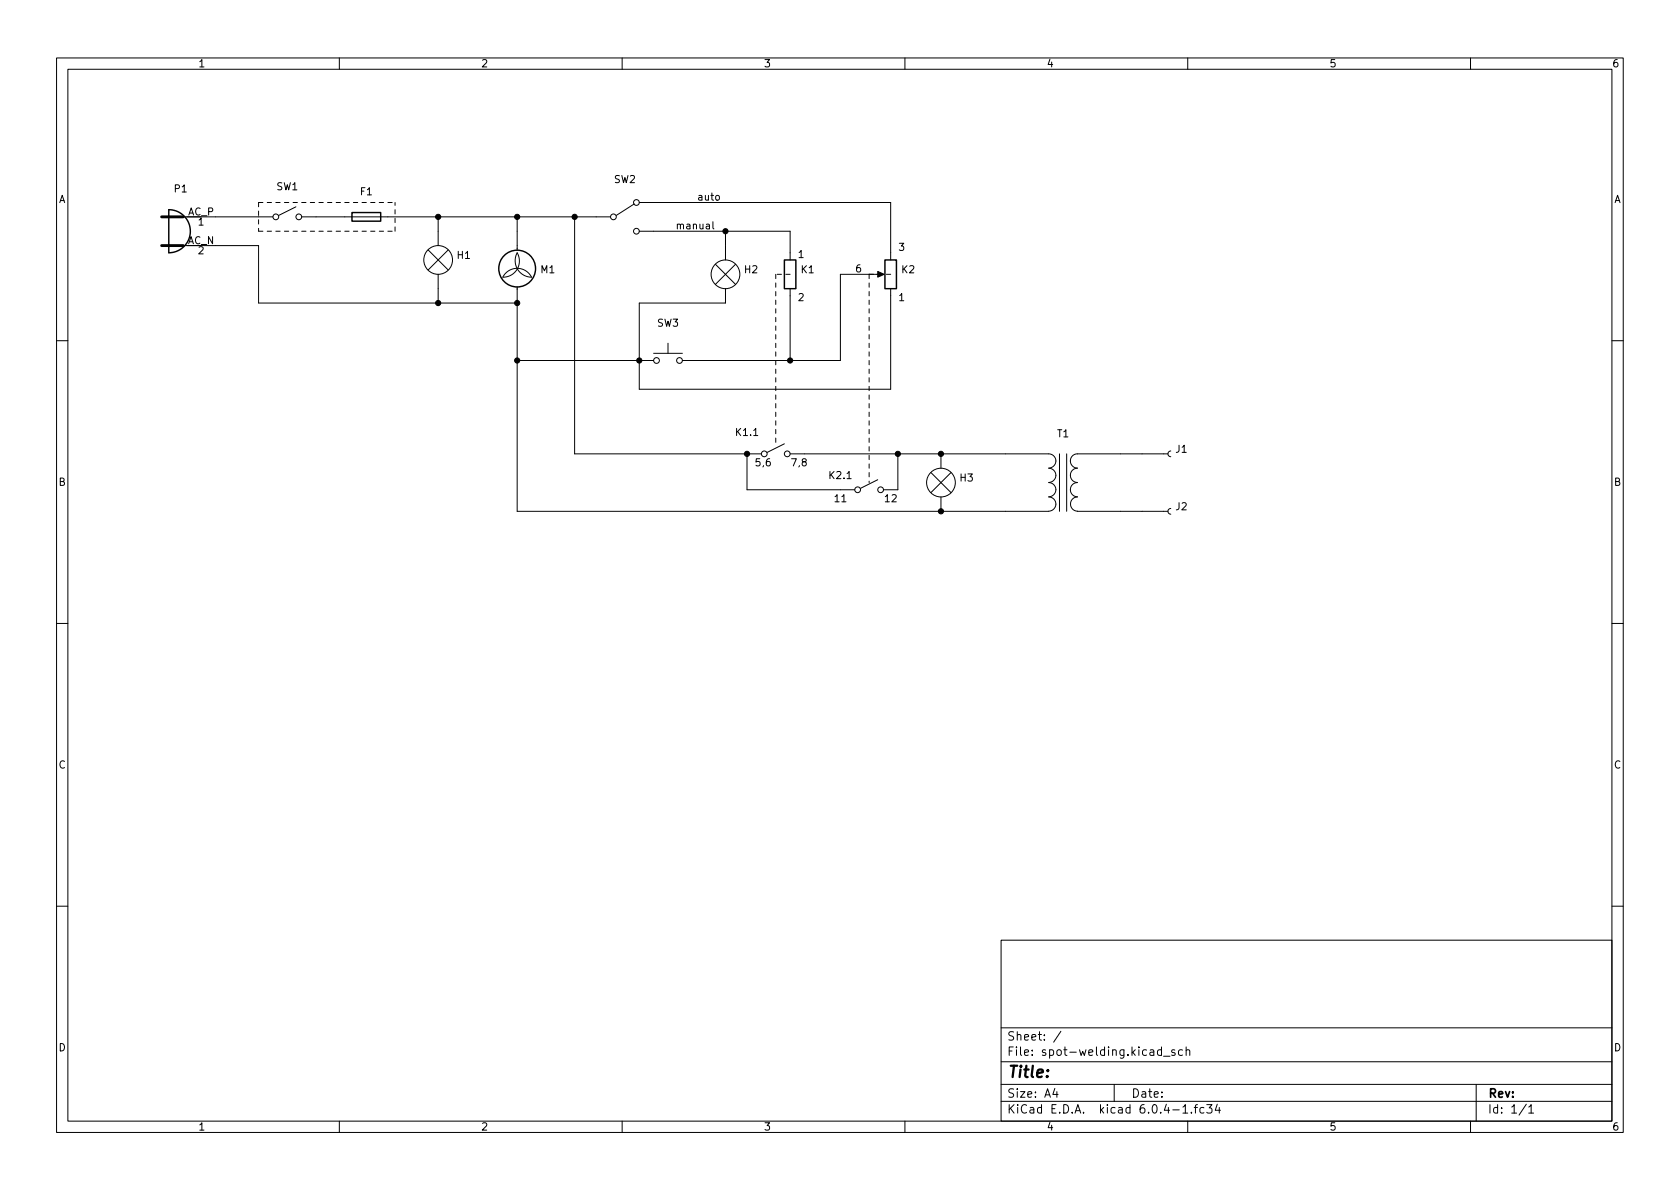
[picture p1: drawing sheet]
<svg xmlns="http://www.w3.org/2000/svg" width="297mm" height="210mm" viewBox="0 0 297 210" stroke-linecap="round" stroke-linejoin="round" font-family="sans-serif">
<g fill="none" stroke="#000" stroke-width=".18">
<path d="M10 10.2h277v190.1h-277zM12 12.2h273v186.1h-273zM60 10.2v2M110 10.2v2M160 10.2v2M210 10.2v2M260 10.2v2M32.4 38.3h15.9M52.3 36.6l-3 1.5M53.3 38.3h54.6M77.5 38.3v5.1M91.4 38.3v5.9"/>
<path d="M101.6 38.3v42h33M112.1 36.1l-3.1 2M113 35.8h44.5v10.2M126 39.2v1.1l.2 .2M126.7 34.6h.3l.2 .2v.4l-.2 .2-.3-.1-.2-.1zM32.4 43.4h13.3v10.2h45.7M75.7 44.2l3.5 3.5M77.5 48.5v5.1M79.2 44.2l-3.5 3.5M91.4 50.7v39.7h94M91.4 44.7a2.87 2.87 0 0 1-2.5 4.3 2.84 2.84 0 0 1 2.5-1.6 2.84 2.84 0 0 1 2.6 1.6 2.92 2.92 0 0 1-2.6-4.3zM113 40.9h26.7v5.1"/>
<path d="M126.5 46.7l3.5 3.6M128.3 40.9v5.1M128.3 51v2.6h-15.3v15.2h44.5v-17.8M130 46.7l-3.5 3.6M139.7 51v12.7M156 48.5h-7.4v15.2h-28M10 60.2h2M91.4 63.7h24.2M115.6 62.5h5M118.1 60.7v1.8M138.7 78.5l-3.1 1.5M207 79.8l-.3 .1-.2 .4 .2 .3 .3 .2"/>
<path d="M285 60.2h2M132.1 80.3v6.3h19M139.7 80.3h45.7a1.27 1.27 0 0 1 1.3 1.2 1.27 1.27 0 0 1-1.3 1.3 1.26 1.26 0 0 1 1.3 1.3 1.26 1.26 0 0 1-1.3 1.2M148.8 88.7h.8M155.2 84.8l-3.1 1.6M158.7 80.3v6.3h-2.5M164.6 83.6l3.5 3.5M166.4 80.3v2.5M166.4 87.9v2.5M168.1 83.6l-3.5 3.5M185.4 85.3a1.27 1.27 0 0 1 1.3 1.3 1.27 1.27 0 0 1-1.3 1.3 1.26 1.26 0 0 1 1.3 1.2 1.26 1.26 0 0 1-1.3 1.3M187.3 80.3v10.1"/>
<path d="M188.6 80.3v10.1M190.5 85.3a1.26 1.26 0 0 0-1.2 1.3 1.26 1.26 0 0 0 1.2 1.3 1.27 1.27 0 0 0-1.2 1.2 1.27 1.27 0 0 0 1.2 1.3M190.5 90.4h16M206.5 80.3h-16a1.27 1.27 0 0 0-1.2 1.2 1.27 1.27 0 0 0 1.2 1.3 1.26 1.26 0 0 0-1.2 1.3 1.26 1.26 0 0 0 1.2 1.2M207 89.9l-.3 .2-.2 .3 .2 .4 .3 .1M10 110.2h2M285 110.2h2M10 160.2h2M177 166.3h108v32h-108zM285 160.2h2M60 198.3v2M110 198.3v2"/>
<path d="M160 198.3v2M177 194.8h108M177 191.8h108M177 187.8h108M177 181.8h108M186.5 192.5l-.4 1h1M186.9 193v1M187.6 182.4l-1.3 1.9M197 191.8v3M205.4 185.7l-.5-.1-.3 .3v.4l.2 .3h.6M205.4 185.1v1.5M205.7 186.8h1.2"/>
<path d="M207.7 185.7l-.3-.1-.3 .2 .1 .3 .5 .1v.4h-.6M209.1 185.7l-.5-.1-.2 .3v.4l.1 .3h.6M209.1 195.8l.5-.5v1.5M209.1 196.8h.9M209.7 185.8l.2-.2 .4 .1 .1 .9M209.7 185.1v1.5M210 198.3v2M210.6 196.7v.1M211.1 195.8h.6M211.7 195.3l-.3 .2v1.3M212.9 195.9l-.5-.1-.3 .3v.4l.2 .3h.6M213.4 195.3h.9l-.5 .6 .4 .1v.7l-.2 .1h-.4l-.2-.1"/>
<path d="M215.2 195.3l-.3 1h.9M215.6 195.8v1M260 198.3v2M261 191.8v6.5M269.9 195.3l-1.3 1.9M270.3 195.8l.4-.5v1.5M270.3 196.8h.9"/>
<circle cx="48.8" cy="38.3" r=".51"/>
<circle cx="52.8" cy="38.3" r=".51"/>
<circle cx="108.5" cy="38.3" r=".51"/>
<circle cx="112.5" cy="35.8" r=".51"/>
<circle cx="77.5" cy="46" r="2.54"/>
<circle cx="112.5" cy="40.9" r=".51"/>
<circle cx="128.3" cy="48.5" r="2.54"/>
<circle cx="116.1" cy="63.7" r=".51"/>
<circle cx="120.1" cy="63.7" r=".51"/>
<circle cx="135.1" cy="80.3" r=".51"/>
<circle cx="139.2" cy="80.3" r=".51"/>
<circle cx="151.6" cy="86.6" r=".51"/>
<circle cx="155.7" cy="86.6" r=".51"/>
<circle cx="166.4" cy="85.3" r="2.54"/>
</g>
<g fill="none" stroke="#000" stroke-width=".25">
<path d="M29.9 37.1a3.8 3.8 0 0 1 3.8 3.8 3.8 3.8 0 0 1-3.8 3.8zM62.2 37.6h5.1v1.5h-5.1zM138.7 46h2v5h-2zM156.5 46h2v5h-2z"/>
<circle cx="91.4" cy="47.5" r="3.3"/>
</g>
<g fill="#000" stroke="#000" stroke-width=".18">
<path d="M155.2 48l1.1 .5-1.1 .5z"/>
<circle cx="77.5" cy="38.3" r=".46"/>
<circle cx="91.4" cy="38.3" r=".46"/>
<circle cx="101.6" cy="38.3" r=".46"/>
<circle cx="77.5" cy="53.6" r=".46"/>
<circle cx="91.4" cy="53.6" r=".46"/>
<circle cx="128.3" cy="40.9" r=".46"/>
<circle cx="91.4" cy="63.7" r=".46"/>
<circle cx="113" cy="63.7" r=".46"/>
<circle cx="139.7" cy="63.7" r=".46"/>
<circle cx="132.1" cy="80.3" r=".46"/>
<circle cx="158.7" cy="80.3" r=".46"/>
<circle cx="166.4" cy="90.4" r=".46"/>
<circle cx="166.4" cy="80.3" r=".46"/>
</g>
<path d="M28.6 38.3h3.8M28.6 43.4h3.8" fill="none" stroke="#000" stroke-width=".51"/>
<path d="M45.7 35.8v5.1M45.7 35.8h24.1M45.7 40.9h24.1M69.8 40.9v-5.1M137.2 48.5v30.5M139.7 48.5h-2.5M153.7 48.5v36.8M157.5 48.5h-3.8" fill="none" stroke="#000" stroke-width=".18" stroke-dasharray=".8 .8"/>
<text font-size="2.8" x="178" y="190.6">Title:</text>
<g font-size="2.1">
<text x="178" y="184">Sheet: /</text>
<text x="178" y="186.7">File: spot-welding.kicad_sch</text>
<text x="178" y="196.9">KiCad E.D.A. kicad 6.0.4-1.fc34</text>
<text x="178" y="194.1">Size: A4</text>
<text x="200" y="194.1">Date:</text>
<text x="263" y="194.1">Rev:</text>
<text x="263" y="196.9">Id: 1/1</text>
</g>
<g font-size="1.8">
<text x="35" y="11.9">1</text>
<text x="85" y="11.9">2</text>
<text x="135" y="11.9">3</text>
<text x="185" y="11.9">4</text>
<text x="235" y="11.9">5</text>
<text x="285" y="11.9">6</text>
<text x="10.3" y="35.9">A</text>
<text x="30.9" y="34">P1</text>
<text x="48.9" y="33.6">SW1</text>
<text x="63.7" y="34.5">F1</text>
<text x="108.6" y="32.4">SW2</text>
<text x="123.2" y="35.5">auto</text>
<text x="285.3" y="35.9">A</text>
<text x="33.2" y="38.1">AC_P</text>
<text x="35.1" y="39.9">1</text>
<text x="119.4" y="40.5">manual</text>
<text x="33.2" y="43.2">AC_N</text>
<text x="35.1" y="45">2</text>
<text x="80.9" y="45.8">H1</text>
<text x="141" y="45.6">1</text>
<text x="158.7" y="44.3">3</text>
<text x="95.6" y="48.3">M1</text>
<text x="131.7" y="48.3">H2</text>
<text x="141" y="53.2">2</text>
<text x="141.7" y="48.3">K1</text>
<text x="151.1" y="48.2">6</text>
<text x="158.7" y="53.2">1</text>
<text x="159.4" y="48.3">K2</text>
<text x="116.2" y="57.8">SW3</text>
<text x="130.2" y="77.1">K1.1</text>
<text x="186.9" y="77.3">T1</text>
<text x="133.3" y="82.4">5,6</text>
<text x="139.7" y="82.4">7,8</text>
<text x="207.9" y="80.1">J1</text>
<text x="10.3" y="85.9">B</text>
<text x="146.7" y="84.7">K2.1</text>
<text x="147.3" y="88.8">11</text>
<text x="156.2" y="88.8">12</text>
<text x="169.8" y="85.1">H3</text>
<text x="285.3" y="85.9">B</text>
<text x="207.9" y="90.2">J2</text>
<text x="10.3" y="135.9">C</text>
<text x="285.3" y="135.9">C</text>
<text x="10.3" y="185.9">D</text>
<text x="285.3" y="185.9">D</text>
<text x="35" y="199.9">1</text>
<text x="85" y="199.9">2</text>
<text x="135" y="199.9">3</text>
<text x="185" y="199.9">4</text>
<text x="235" y="199.9">5</text>
<text x="285" y="199.9">6</text>
</g>
</svg>
